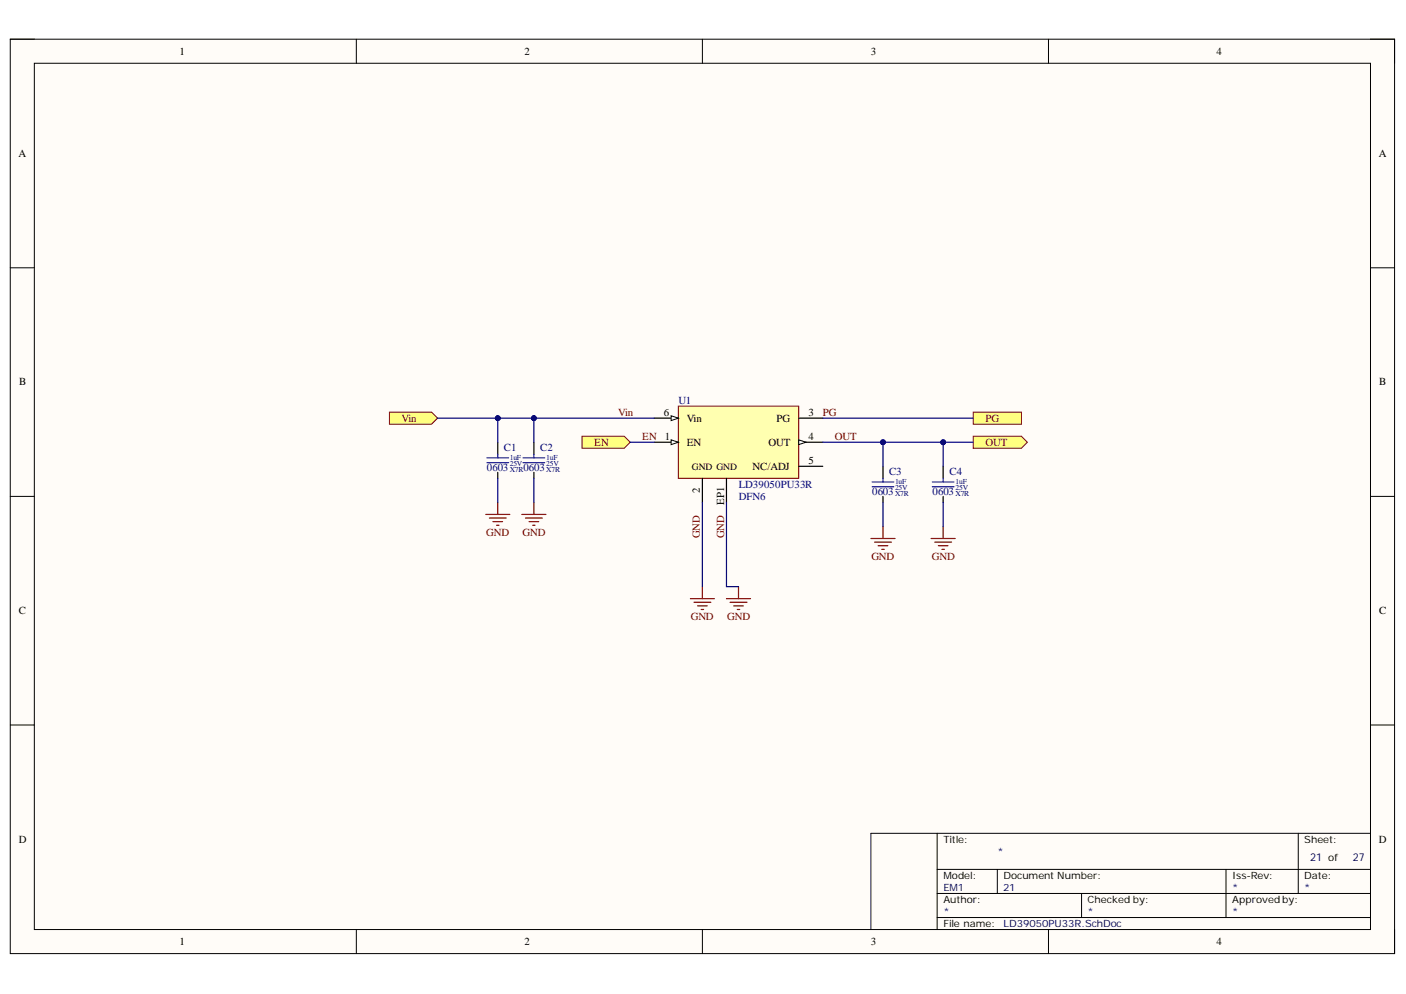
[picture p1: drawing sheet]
<svg xmlns="http://www.w3.org/2000/svg" width="297mm" height="210mm" viewBox="0 0 297 210" stroke-linecap="round" stroke-linejoin="round" font-family="sans-serif">
<path d="M2.2 8.3h292.4v193.1h-292.4z" fill-rule="evenodd" fill="#fffcf8"/>
<path d="M2.2 8.3h292.4v193.1h-292.4z" fill="none" stroke="#000" stroke-width=".21"/>
<path d="M7.3 13.4h282.2v182.9h-282.2z" fill-rule="evenodd" fill="#fffcf8"/>
<g fill="none" stroke="#000" stroke-width=".21">
<path d="M2.2 8.3h5.1M7.3 13.4h282.2v182.9h-282.2zM75.3 8.3v5.1M148.4 8.3v5.1M221.5 8.3v5.1M289.5 8.3h5.1v5.1M2.2 56.5h5.1M289.5 56.6h5.1M2.2 104.8h5.1M289.5 104.8h5.1M2.2 153.1h5.1M289.5 153.1h5.1"/>
<path d="M198 176v20.3M274.3 176v12.7M289.5 176h-105.5v20.3M75.3 196.3v5.1M148.4 196.3v5.1M198 183.6h91.5M198 188.7h91.5M198 193.8h91.5M210.7 183.6v5.1M221.5 196.3v5.1M228.5 188.7v5.1M259 183.6v10.2"/>
<path d="M294.6 196.3v5.1"/>
</g>
<path d="M143.3 85.8h25.4v15.2h-25.4z" fill-rule="evenodd" fill="#ffffb0"/>
<path d="M143.3 85.8h25.4v15.2h-25.4z" fill="none" stroke="#800000" stroke-width=".21"/>
<path d="M138.2 88.3h5.1" fill="none" stroke="#000" stroke-width=".25"/>
<path d="M141.8 87.8l1.5 .5-1.5 .5z" fill="#f8fcff"/>
<path d="M141.8 87.8l1.5 .5-1.5 .5z" fill="none" stroke="#000" stroke-width=".21"/>
<path d="M138.2 93.4h5.1" fill="none" stroke="#000" stroke-width=".25"/>
<path d="M141.8 92.9l1.5 .5-1.5 .5z" fill="#f8fcff"/>
<path d="M141.8 92.9l1.5 .5-1.5 .5z" fill="none" stroke="#000" stroke-width=".21"/>
<path d="M168.7 88.3h5.1M168.7 93.4h5.1M148.4 101v5.1" fill="none" stroke="#000" stroke-width=".25"/>
<path d="M168.7 92.9l1.6 .5-1.6 .5z" fill="#f8fcff"/>
<path d="M168.7 92.9l1.6 .5-1.6 .5z" fill="none" stroke="#000" stroke-width=".21"/>
<path d="M105.2 93.4v2.5M105.2 99.7v1.3M112.8 93.4v2.5M112.8 99.7v1.3M168.7 98.5h5.1M186.5 98.5v2.5M199.3 98.5v2.5M153.5 101v5.1M186.5 104.8v1.3M199.3 104.8v1.3" fill="none" stroke="#000" stroke-width=".25"/>
<g fill="none" stroke="#800000" stroke-width=".25">
<path d="M102.6 108.6h5.1M103.4 109.4h3.5M104.1 110.2h2.1M104.9 110.9h.5M105.2 106.1v2.5M110.2 108.6h5.1M111 109.4h3.6M111.8 110.2h2M112.5 110.9h.5M112.8 106.1v2.5M184 113.7h5.1M184.8 114.5h3.5"/>
<path d="M185.5 115.2h2.1M186.3 116h.5M186.5 111.2v2.5M196.7 113.7h5.1M197.5 114.5h3.5M198.2 115.2h2.1M199 116h.5M199.3 111.2v2.5M145.9 126.4h5M146.6 127.2h3.6M147.4 127.9h2M148.1 128.7h.5"/>
<path d="M148.4 123.9v2.5M153.5 126.4h5.1M154.2 127.2h3.6M155 127.9h2M155.8 128.7h.5M156 123.9v2.5"/>
</g>
<path d="M102.9 97.7h4.5M102.9 96.7h4.5M105.2 95.9v.8M110.5 97.7h4.6M110.5 96.7h4.6M112.8 95.9v.8M184.3 102.8h4.5M184.3 101.8h4.5M186.5 101v.8M197 102.8h4.5M197 101.8h4.5M199.3 101v.8" fill="none" stroke="#00f" stroke-width=".25"/>
<path d="M82.3 87h8.9l1.2 1.3-1.2 1.3h-8.9z" fill-rule="evenodd" fill="#ffff80"/>
<path d="M82.3 87h8.9l1.2 1.3-1.2 1.3h-8.9z" fill="none" stroke="#800000" stroke-width=".21"/>
<path d="M205.6 92.1h10.2l1.3 1.3-1.3 1.3h-10.2z" fill-rule="evenodd" fill="#ffff80"/>
<path d="M205.6 92.1h10.2l1.3 1.3-1.3 1.3h-10.2z" fill="none" stroke="#800000" stroke-width=".21"/>
<path d="M205.6 87h10.2v2.6h-10.2z" fill-rule="evenodd" fill="#ffff80"/>
<path d="M205.6 87h10.2v2.6h-10.2z" fill="none" stroke="#800000" stroke-width=".21"/>
<path d="M123 92.1h8.9l1.2 1.3-1.2 1.3h-8.9z" fill-rule="evenodd" fill="#ffff80"/>
<path d="M123 92.1h8.9l1.2 1.3-1.2 1.3h-8.9z" fill="none" stroke="#800000" stroke-width=".21"/>
<path d="M186.5 93.4v5.1M112.8 101v5.1M148.4 106.1v17.8M186.5 106.1v5.1" fill="none" stroke="#000080" stroke-width=".25"/>
<circle cx="186.5" cy="93.4" r=".51" fill="#000080"/>
<circle cx="186.5" cy="93.4" r=".51" fill="none" stroke="#000080" stroke-width=".21"/>
<path d="M105.2 88.3v5.1M105.2 101v5.1M153.5 106.1v17.8h2.5" fill="none" stroke="#000080" stroke-width=".25"/>
<circle cx="105.2" cy="88.3" r=".51" fill="#000080"/>
<circle cx="105.2" cy="88.3" r=".51" fill="none" stroke="#000080" stroke-width=".21"/>
<path d="M199.3 93.4v5.1M199.3 106.1v5.1" fill="none" stroke="#000080" stroke-width=".25"/>
<circle cx="199.3" cy="93.4" r=".51" fill="#000080"/>
<circle cx="199.3" cy="93.4" r=".51" fill="none" stroke="#000080" stroke-width=".21"/>
<path d="M92.4 88.3h20.4" fill="none" stroke="#000080" stroke-width=".25"/>
<circle cx="112.8" cy="88.3" r=".51" fill="#000080"/>
<circle cx="112.8" cy="88.3" r=".51" fill="none" stroke="#000080" stroke-width=".21"/>
<circle cx="105.2" cy="88.3" r=".51" fill="#000080"/>
<circle cx="105.2" cy="88.3" r=".51" fill="none" stroke="#000080" stroke-width=".21"/>
<path d="M138.2 88.3h-25.4v5.1" fill="none" stroke="#000080" stroke-width=".25"/>
<circle cx="112.8" cy="88.3" r=".51" fill="#000080"/>
<circle cx="112.8" cy="88.3" r=".51" fill="none" stroke="#000080" stroke-width=".21"/>
<path d="M173.8 93.4h31.8" fill="none" stroke="#000080" stroke-width=".25"/>
<circle cx="199.3" cy="93.4" r=".51" fill="#000080"/>
<circle cx="199.3" cy="93.4" r=".51" fill="none" stroke="#000080" stroke-width=".21"/>
<circle cx="186.5" cy="93.4" r=".51" fill="#000080"/>
<circle cx="186.5" cy="93.4" r=".51" fill="none" stroke="#000080" stroke-width=".21"/>
<path d="M133.1 93.4h5.1M173.8 88.3h31.8" fill="none" stroke="#000080" stroke-width=".25"/>
<g font-size="2.3">
<text x="37.9" y="11.6">1</text>
<text x="110.8" y="11.6">2</text>
<text x="184" y="11.6">3</text>
<text x="257" y="11.6">4</text>
<text x="3.9" y="33.1">A</text>
<text x="291.3" y="33.1">A</text>
<text x="4.1" y="81.4">B</text>
<text x="291.4" y="81.4">B</text>
<text x="140.3" y="87.7">6</text>
<text x="145.1" y="89">Vin</text>
<text x="164" y="89">PG</text>
<text x="170.8" y="87.7">3</text>
<text x="140.4" y="92.9">1</text>
<text x="145.1" y="94.2">EN</text>
<text x="162.4" y="94.2">OUT</text>
<text x="170.8" y="92.9">4</text>
<text x="159" y="99.2">NC/ADJ</text>
<text x="170.8" y="98">5</text>
<text x="147.9" y="104.1" transform="rotate(-90 147.9 104.1)">2</text>
<text x="153" y="106.6" transform="rotate(-90 153 106.6)">EP1</text>
<text x="4" y="129.7">C</text>
<text x="291.4" y="129.7">C</text>
<text x="4" y="177.9">D</text>
<text x="291.3" y="177.9">D</text>
<text x="37.9" y="199.6">1</text>
<text x="110.8" y="199.6">2</text>
<text x="184" y="199.6">3</text>
<text x="257" y="199.6">4</text>
</g>
<g font-size="2.3" fill="#800000">
<text x="84.9" y="89">Vin</text>
<text x="130.6" y="87.7">Vin</text>
<text x="173.9" y="87.7">PG</text>
<text x="208.2" y="89">PG</text>
<text x="125.5" y="94.2">EN</text>
<text x="135.7" y="92.9">EN</text>
<text x="176.4" y="92.9">OUT</text>
<text x="208.2" y="94.2">OUT</text>
<text x="102.7" y="113.2">GND</text>
<text x="110.4" y="113.2">GND</text>
<text x="147.9" y="113.7" transform="rotate(-90 147.9 113.7)">GND</text>
<text x="153" y="113.7" transform="rotate(-90 153 113.7)">GND</text>
<text x="184.1" y="118.3">GND</text>
<text x="196.9" y="118.3">GND</text>
<text x="145.9" y="130.9">GND</text>
<text x="153.6" y="130.9">GND</text>
</g>
<g font-size="2.3" fill="#000080">
<text x="143.3" y="85.2">U1</text>
<text x="106.4" y="95.2">C1</text>
<text x="114.1" y="95.2">C2</text>
<text x="102.9" y="99.5">0603</text>
<text x="110.6" y="99.5">0603</text>
<text x="187.8" y="100.3">C3</text>
<text x="200.6" y="100.3">C4</text>
<text x="156.1" y="105.6">DFN6</text>
<text x="156.1" y="103">LD39050PU33R</text>
<text x="184.3" y="104.6">0603</text>
<text x="197" y="104.6">0603</text>
</g>
<g font-size="2.3" fill="#000e4f">
<text x="276.8" y="181.8">21 of</text>
<text x="285.8" y="181.8">27</text>
</g>
<g font-size="2.1">
<text x="199.3" y="178">Title:</text>
<text x="275.5" y="178">Sheet:</text>
<text x="199.3" y="185.6">Model:</text>
<text x="212" y="185.6">Document Number:</text>
<text x="260.3" y="185.6">Iss-Rev:</text>
<text x="275.5" y="185.6">Date:</text>
<text x="199.3" y="190.7">Author:</text>
<text x="229.8" y="190.7">Checked by:</text>
<text x="260.3" y="190.7">Approvedby:</text>
<text x="199.3" y="195.9">File name:</text>
</g>
<g font-size="2.1" fill="#000e4f">
<text x="210.7" y="180.6">*</text>
<text x="199.3" y="188.2">EM1</text>
<text x="211.9" y="188.2">21</text>
<text x="260.3" y="188.2">*</text>
<text x="275.5" y="188.2">*</text>
<text x="199.3" y="193.3">*</text>
<text x="212" y="195.9">LD39050PU33R.SchDoc</text>
<text x="229.8" y="193.3">*</text>
<text x="260.3" y="193.3">*</text>
</g>
<text font-size="2" x="146.2" y="99.2">GND GND</text>
<g font-size="1.6" fill="#000080">
<text x="107.7" y="99.6">X7R</text>
<text x="107.7" y="98.3">25V</text>
<text x="107.7" y="97">1uF</text>
<text x="115.4" y="99.6">X7R</text>
<text x="115.4" y="98.3">25V</text>
<text x="115.4" y="97">1uF</text>
<text x="189.1" y="104.7">X7R</text>
<text x="189.1" y="103.5">25V</text>
<text x="189.1" y="102.1">1uF</text>
<text x="201.9" y="104.7">X7R</text>
<text x="201.9" y="103.5">25V</text>
<text x="201.9" y="102.1">1uF</text>
</g>
</svg>
